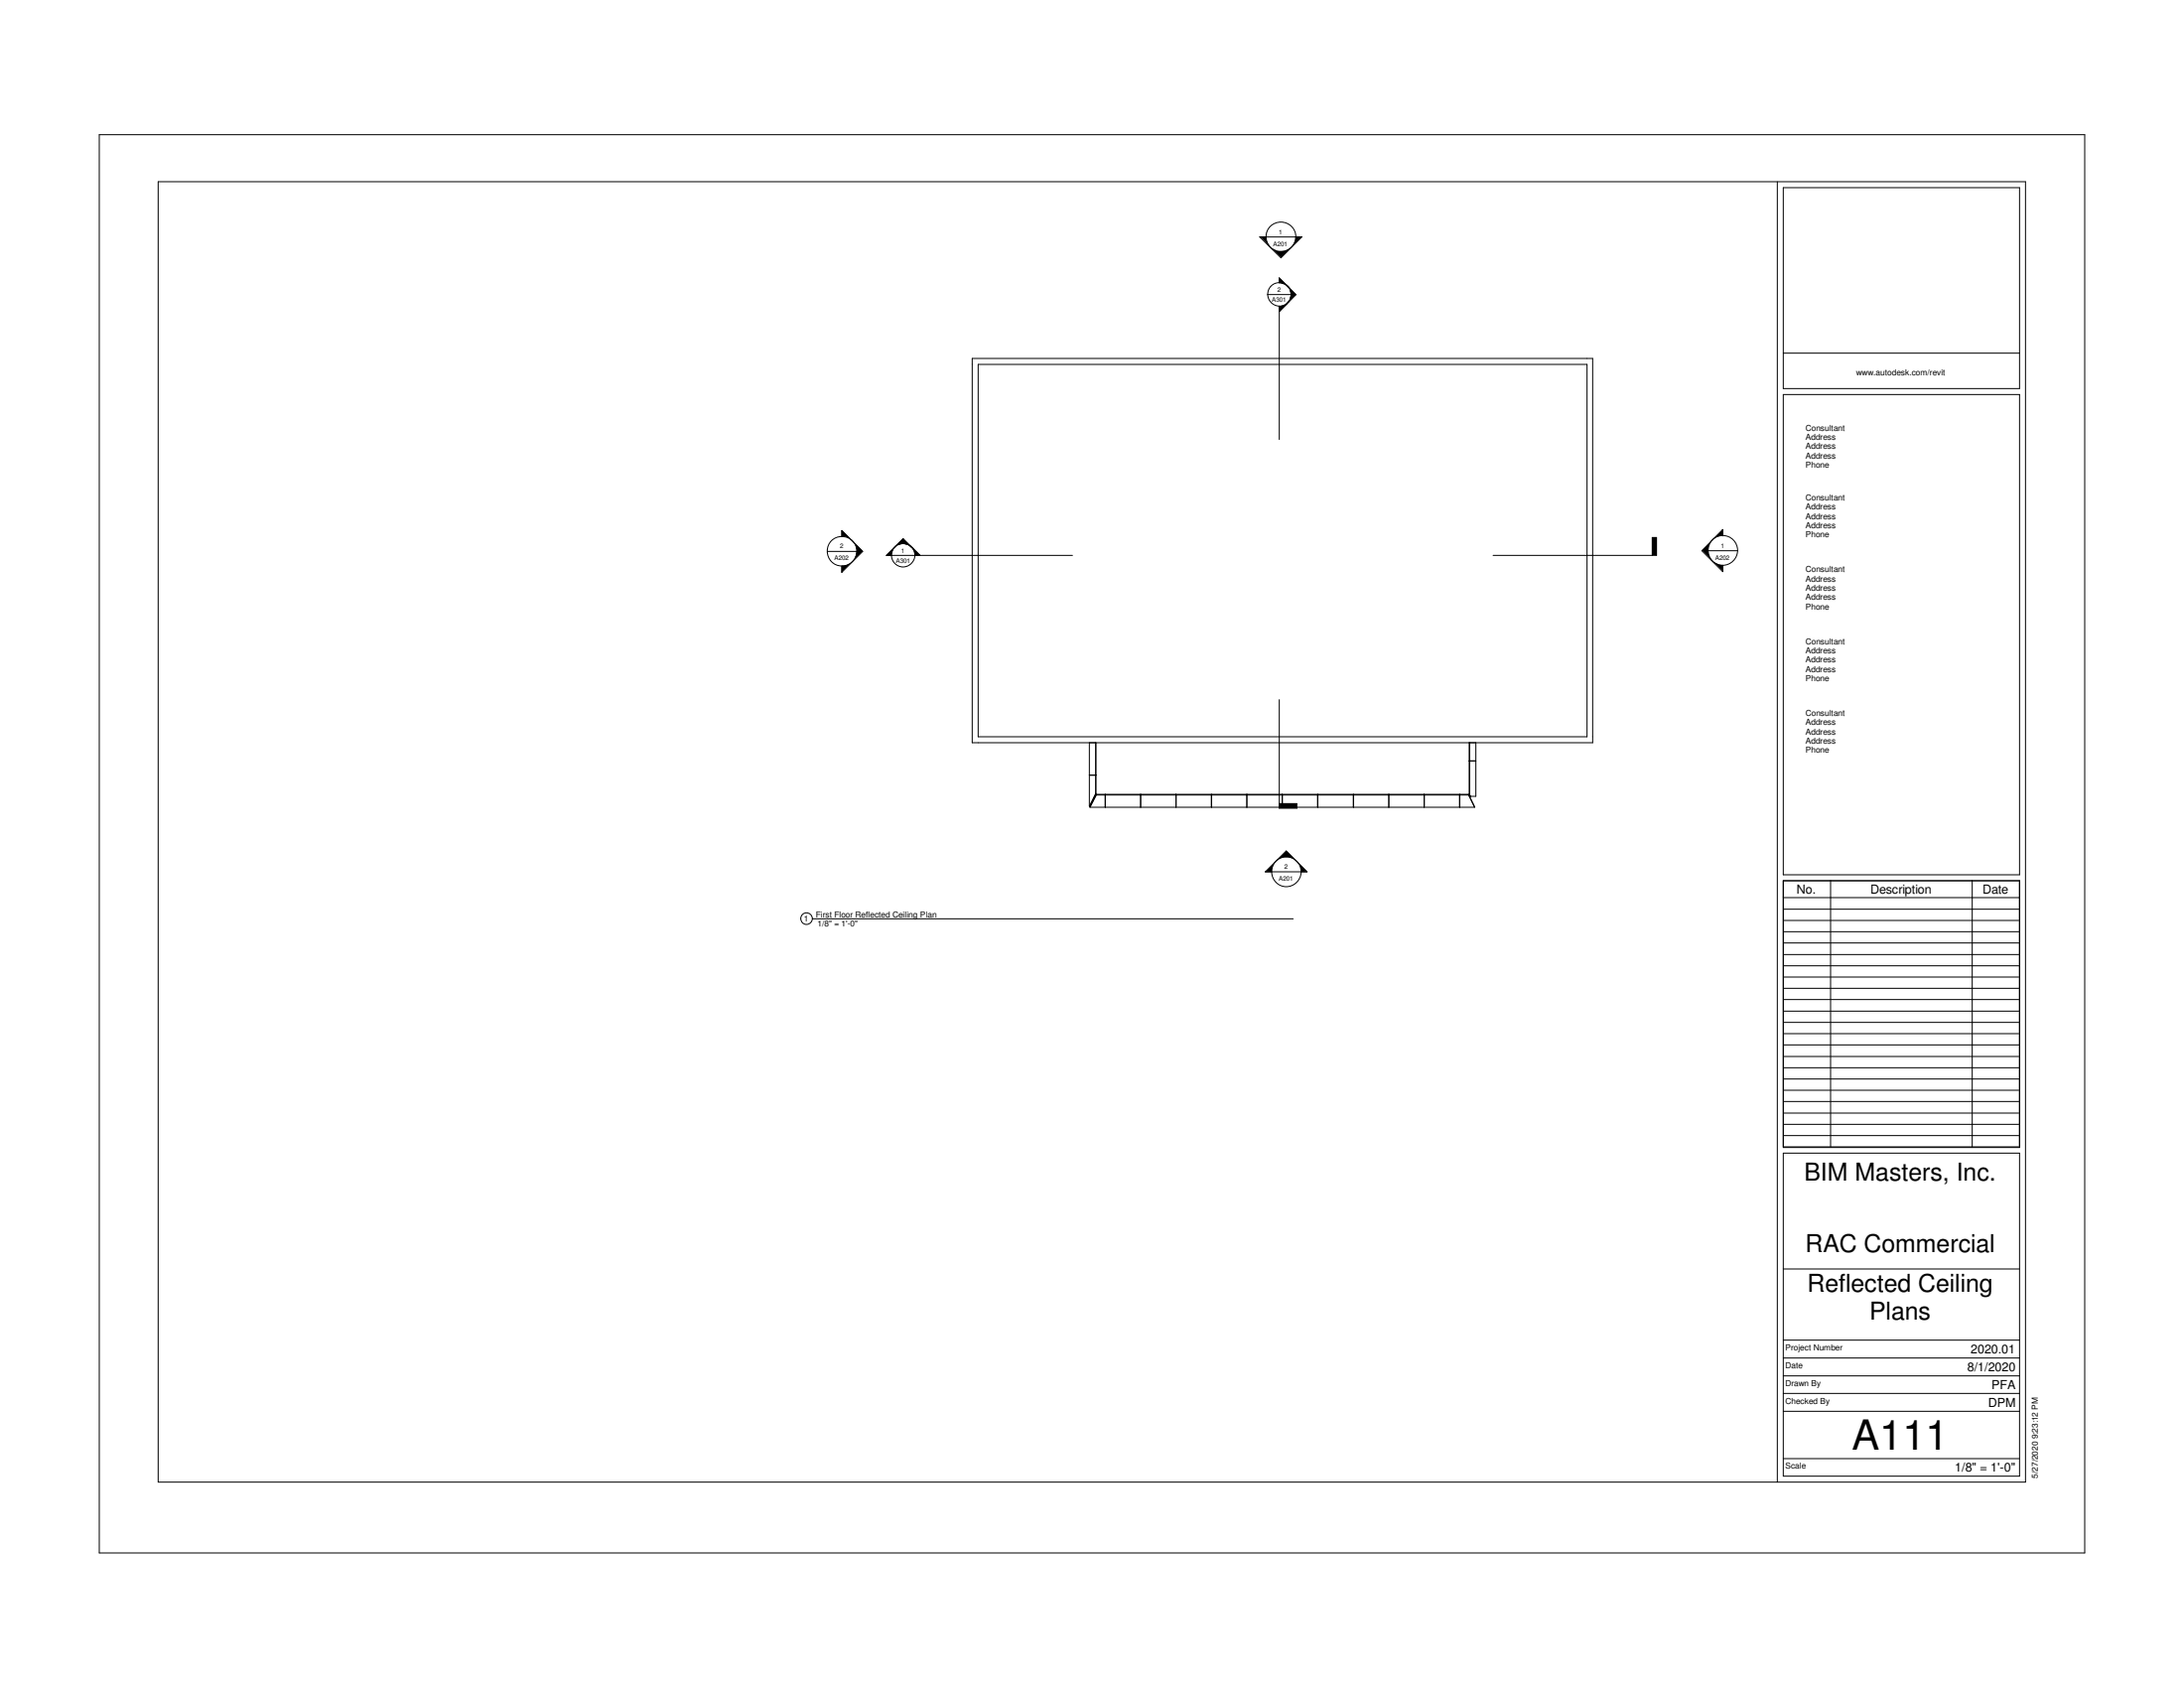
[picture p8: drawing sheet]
<svg xmlns="http://www.w3.org/2000/svg" width="279mm" height="216mm" viewBox="0 0 279 216" stroke-linecap="round" stroke-linejoin="round" font-family="sans-serif">
<g fill="none" stroke="#000" stroke-width=".13">
<path d="M124.4 45.8h79.4v49.2h-79.4zM125.1 46.6h77.9v47.6h-77.9zM218.5 70.4h3.8M139.4 99.1h.8M139.4 95v8.1M140.2 95v6.5M188 97.3h.8M188 95v6.6M188.8 95v6.9h-.7l-.1-.3M139.4 103.3h49.2M140.2 101.5l-.8 1.6M140.2 101.5h.1"/>
<path d="M140.3 101.7h47.6M140.3 101.7l-.9 1.6M140.3 101.6l-.9 1.7M140.3 101.6h47.6M140.3 101.6v.1M141.4 101.6v1.7M145.9 101.6v1.7M150.5 101.6v1.7M155 101.6v1.7M159.5 101.6v1.7M164 101.6v1.7M168.6 101.6v1.7"/>
<path d="M173.1 101.6v1.7M177.7 101.6v1.7M182.2 101.6v1.7M186.7 101.6v1.7M187.9 101.7l.7 1.6M187.9 101.6l.7 1.7M187.9 101.6v.1M188 101.6h.1M188 101.6l.1 .3"/>
<circle cx="220.4" cy="70.4" r="1.9"/>
</g>
<g fill="#fff">
<path d="M220.2 69.3h.4v.9h-.4z"/>
<path d="M219.5 70.8h1.8v1h-1.8z"/>
</g>
<g fill="none" stroke="#000" stroke-width=".13">
<path d="M220.4 68.5v-.8l-2.7 2.7 2.7 2.7v-.8M162.7 111.5h3.8"/>
<circle cx="164.6" cy="111.5" r="1.9"/>
</g>
<path d="M217.7 69.1h1.4v2.6h-1.4zM219.1 71.8h1.3v1.2h-1.3zM219.1 67.8h1.3v1.2h-1.3z" fill="#000"/>
<g fill="#fff">
<path d="M164.3 110.4h.5v.9h-.5z"/>
<path d="M163.6 111.9h1.9v1h-1.9z"/>
</g>
<g fill="none" stroke="#000" stroke-width=".13">
<path d="M105.8 70.5h3.8"/>
<circle cx="107.7" cy="70.5" r="1.89"/>
</g>
<g fill="#fff">
<path d="M107.5 69.4h.4v.9h-.4z"/>
<path d="M106.8 70.9h1.8v.9h-1.8z"/>
</g>
<g fill="none" stroke="#000" stroke-width=".13">
<path d="M162 30.3h3.7"/>
<circle cx="163.9" cy="30.3" r="1.9"/>
</g>
<g fill="#fff">
<path d="M163.6 29.2h.5v.9h-.5z"/>
<path d="M162.9 30.7h1.9v.9h-1.9z"/>
</g>
<g fill="none" stroke="#000" stroke-width=".13">
<path d="M12.7 17.2h254v181.4h-254zM20.2 23.2h238.9v166.4h-238.9zM162 30.3h-.8l2.7 2.7 2.6-2.7h-.8M162.1 37.7h3.7M163.7 36.2v-.6l2.1 2.1M163.7 36.2l.7 .2 .3 .2M164.7 36.6a1.44 1.44 0 0 1 0 2.1l1.1-1M165.8 37.7l-2.1 2.1 1-1-.3 .2-.7 .2v17M227.4 23.2v166.4M228.1 24h30.3v25.7h-30.3zM228.1 45.2h30.3M228.1 50.5h30.3v61.4h-30.3z"/>
<path d="M107.7 68.6v-.7l2.7 2.6-2.7 2.7v-.8M114.4 70l-.2 .3-.2 .7M115.5 68.9l-2.1 2.1h23.8M115.5 68.9l2.2 2.1-1-1 .3 .7 .1 .3M115.5 69.5l-.7 .2-.3 .3M115.5 68.9v.6M115.5 68.9l1.1 1.1-.3-.3-.8-.2M191 71h20.9v-2.3h-.5v2.3M163.7 89.5v13.9h2.2v-.6h-2.2M162.7 111.5h-.8l2.6-2.7 2.7 2.7h-.7M228.1 112.6h30.3v34.2h-30.3zM228.1 147.5h30.3v41.3h-30.3z"/>
<path d="M228.1 171.4h30.3M228.1 173.7h30.3M228.1 176h30.3M228.1 178.2h30.3M228.1 162.3h30.3M228.1 180.5h30.3M228.1 186.6h30.3"/>
<circle cx="163.7" cy="37.6" r="1.5"/>
<circle cx="115.5" cy="71" r="1.51"/>
</g>
<g fill="#000">
<path d="M161.2 30.3h1.3v1.3h-1.3zM162.6 31.6h2.6v1.3h-2.6zM163.7 38.9h.8v.9h-.8zM163.7 35.6h.8v.8h-.8zM165 36.9h.8v.8h-.8zM165 37.7h.7v.7h-.7zM165.2 30.3h1.3v1.3h-1.3zM107.7 67.9h1.2v1.1h-1.2zM107.7 72h1.2v1.2h-1.2zM109.2 69.3h1.2v2.3h-1.2zM113.4 70h1v1h-1zM114.5 68.9h1v1h-1z"/>
<path d="M115.5 68.9h.8v.8h-.8zM116.8 70.1h.9v.9h-.9zM211.4 68.7h.5v2.3h-.5zM161.9 110.2h1.3v1.3h-1.3zM163.3 108.8h2.5v1.4h-2.5zM163.7 102.8h2.2v.6h-2.2zM166.1 110.4h1.1v1.1h-1.1z"/>
</g>
<g fill="#fff">
<path d="M237.5 47.1h11.4v1.2h-11.4z"/>
<path d="M228.4 186.9h2.7v1.1h-2.7z"/>
<path d="M228.4 174h2.2v1.2h-2.2z"/>
<path d="M228.4 176.3h4.6v1.2h-4.6z"/>
<path d="M228.4 178.6h5.7v1.1h-5.7z"/>
<path d="M228.4 171.7h7.4v1.2h-7.4z"/>
<path d="M231 54.1h5.3v1.2h-5.3z"/>
<path d="M231 55.3h3.9v1.2h-3.9z"/>
<path d="M231 56.5h3.9v1.2h-3.9z"/>
<path d="M231 57.7h3.9v1.1h-3.9z"/>
<path d="M231 58.8h3.1v1.2h-3.1z"/>
<path d="M231 63h5.3v1.2h-5.3z"/>
<path d="M231 64.2h3.9v1.2h-3.9z"/>
<path d="M231 65.4h3.9v1.2h-3.9z"/>
<path d="M231 66.6h3.9v1.2h-3.9z"/>
<path d="M231 67.8h3.1v1.2h-3.1z"/>
<path d="M231 72.2h5.3v1.2h-5.3z"/>
<path d="M231 73.4h3.9v1.2h-3.9z"/>
<path d="M231 74.6h3.9v1.2h-3.9z"/>
<path d="M231 75.8h3.9v1.2h-3.9z"/>
<path d="M231 77h3.1v1.1h-3.1z"/>
<path d="M231 81.4h5.3v1.2h-5.3z"/>
<path d="M231 82.6h3.9v1.2h-3.9z"/>
<path d="M231 83.8h3.9v1.2h-3.9z"/>
<path d="M231 85h3.9v1.1h-3.9z"/>
<path d="M231 86.1h3.1v1.2h-3.1z"/>
<path d="M231 90.6h5.3v1.2h-5.3z"/>
<path d="M231 91.8h3.9v1.2h-3.9z"/>
<path d="M231 93h3.9v1.1h-3.9z"/>
<path d="M231 94.1h3.9v1.2h-3.9z"/>
<path d="M231 95.3h3.1v1.2h-3.1z"/>
<path d="M259.7 178.7h1.3v10.4h-1.3z"/>
</g>
<g fill="none" stroke="#000" stroke-width=".13">
<path d="M103.9 117.5h61.5M228.1 112.6h30.3v34.1h-30.3zM228.1 119.2h30.3M228.1 117.7h30.3M228.1 116.3h30.3M228.1 114.8h30.3M234.2 112.6v34.1M252.3 112.6v34.1M228.1 139.4h30.3M228.1 138h30.3M228.1 136.6h30.3M228.1 135.1h30.3"/>
<path d="M228.1 133.6h30.3M228.1 132.2h30.3M228.1 130.8h30.3M228.1 129.3h30.3M228.1 127.8h30.3M228.1 126.4h30.3M228.1 125h30.3M228.1 123.5h30.3M228.1 122.1h30.3M228.1 120.6h30.3M228.1 145.2h30.3M228.1 143.8h30.3"/>
<path d="M228.1 142.4h30.3M228.1 140.9h30.3"/>
<circle cx="103.2" cy="117.5" r=".74"/>
</g>
<text font-size="5.3" x="236.9" y="185.4">A111</text>
<g font-size="3.2">
<text x="230.8" y="151">BIM Masters, Inc.</text>
<text x="231" y="160.1">RAC Commercial</text>
<text x="231.2" y="165.2">Reflected Ceiling</text>
<text x="239.2" y="168.7">Plans</text>
</g>
<g font-size="1.6">
<text x="229.9" y="114.3">No.</text>
<text x="239.3" y="114.3">Description</text>
<text x="253.7" y="114.3">Date</text>
<text x="252.1" y="173.1">2020.01</text>
<text x="251.7" y="175.4">8/1/2020</text>
<text x="254.4" y="179.9">DPM</text>
<text x="254.8" y="177.6">PFA</text>
<text x="250.1" y="188.2">1/8&quot; = 1'-0&quot;</text>
</g>
<g font-size="1.1">
<text x="237.5" y="48">www.autodesk.com/revit</text>
<text x="231" y="55.1">Consultant</text>
<text x="231" y="56.3">Address</text>
<text x="231" y="57.4">Address</text>
<text x="231" y="58.6">Address</text>
<text x="231" y="59.8">Phone</text>
<text x="231" y="64">Consultant</text>
<text x="231" y="65.2">Address</text>
<text x="231" y="66.4">Address</text>
<text x="231" y="67.6">Address</text>
<text x="231" y="68.7">Phone</text>
<text x="231" y="73.2">Consultant</text>
<text x="231" y="74.4">Address</text>
<text x="231" y="75.6">Address</text>
<text x="231" y="76.8">Address</text>
<text x="231" y="77.9">Phone</text>
<text x="231" y="82.4">Consultant</text>
<text x="231" y="83.6">Address</text>
<text x="231" y="84.8">Address</text>
<text x="231" y="85.9">Address</text>
<text x="231" y="87.1">Phone</text>
<text x="231" y="91.6">Consultant</text>
<text x="231" y="92.8">Address</text>
<text x="231" y="93.9">Address</text>
<text x="231" y="95.1">Address</text>
<text x="231" y="96.3">Phone</text>
<text x="102.9" y="117.9">1</text>
<text x="104.4" y="117.3">First Floor Reflected Ceiling Plan</text>
<text x="104.6" y="118.5">1/8&quot; = 1'-0&quot;</text>
<text x="228.4" y="172.7">Project Number</text>
<text x="228.4" y="175">Date</text>
<text x="228.4" y="177.2">Drawn By</text>
<text x="228.4" y="179.5">Checked By</text>
<text x="228.4" y="187.8">Scale</text>
<text x="260.7" y="189.1" transform="rotate(-90 260.7 189.1)">5/27/2020 9:23:12 PM</text>
</g>
<g font-size=".8">
<text x="163.6" y="29.9">1</text>
<text x="162.9" y="31.5">A201</text>
<text x="162.7" y="38.7">A301</text>
<text x="163.4" y="37.4">2</text>
<text x="106.8" y="71.7">A202</text>
<text x="107.5" y="70.1">2</text>
<text x="114.6" y="72">A301</text>
<text x="115.3" y="70.7">1</text>
<text x="219.5" y="71.6">A202</text>
<text x="220.2" y="70.1">1</text>
<text x="163.6" y="112.7">A201</text>
<text x="164.3" y="111.2">2</text>
</g>
</svg>
